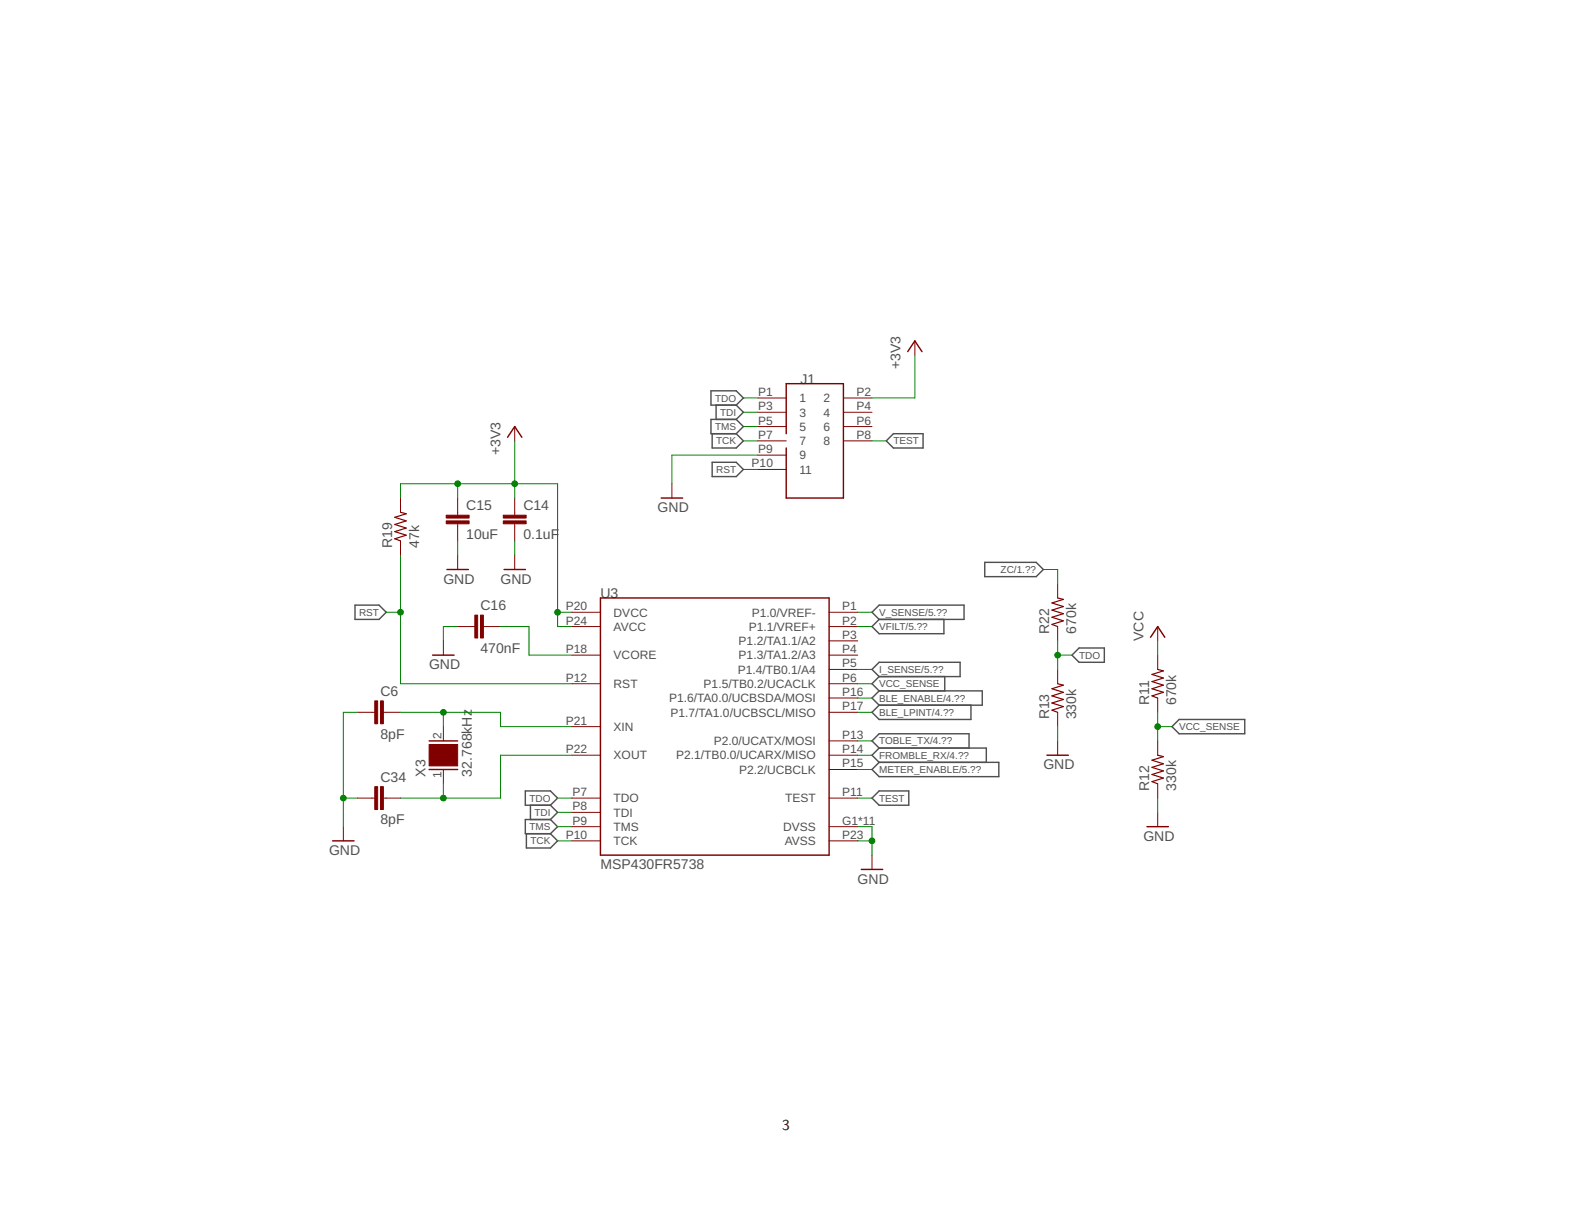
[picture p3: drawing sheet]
<svg xmlns="http://www.w3.org/2000/svg" width="279mm" height="216mm" viewBox="0 0 279 216" stroke-linecap="round" stroke-linejoin="round" font-family="sans-serif">
<g fill="none" stroke="#505050" stroke-width=".25">
<path d="M126.4 69.4h4.5l1.2 1.3-1.2 1.3h-4.5zM126.6 77.1v2.5h4.3l1.2-1.3-1.2-1.2M127.3 72v2.5M130.9 74.5h-4.5v2.6h4.5M130.9 72l1.2 1.3-1.2 1.2M130.9 74.5l1.2 1.3-1.2 1.3M158.8 77.1h5.3v2.5h-5.3l-1.3-1.3zM126.6 82.1h4.3l1.2 1.3-1.2 1.3h-4.3zM175 99.9h9.2l1.2 1.3-1.2 1.3h-9.2zM63.1 107.5h4.3l1.2 1.3-1.2 1.3h-4.3zM155 108.8l1.3-1.3h15v2.6h-15zM155 119l1.3-1.3h14.3v2.5h-14.3z"/>
<path d="M156.3 110.1l-1.3 1.2 1.3 1.3h11.5v-2.5M190.5 116.4l1.3-1.3h4.5v2.6h-4.5zM155 136.7l1.3-1.2h21.2v2.5h-21.2zM156.3 122.8l-1.3 1.2 1.3 1.3M156.3 122.8h18.3v2.5h-18.3M156.3 125.3l-1.3 1.3 1.3 1.2h16.3v-2.5M156.3 132.9l-1.3-1.2 1.3-1.3h15.9v2.5M156.3 120.2l-1.3 1.3 1.3 1.3M156.3 132.9l-1.3 1.3 1.3 1.3M156.3 132.9h19v2.6M167.9 120.2v2.6M208.3 129.1l1.3-1.3h11.6v2.6h-11.6z"/>
<path d="M93.4 140.5h4.4l1.3 1.3-1.3 1.3h-4.4zM93.6 148.1v2.6h4.2l1.3-1.3-1.3-1.3M94.3 143.1v2.5M97.8 145.6h-4.4v2.5h4.4M97.8 143.1l1.3 1.3-1.3 1.2M97.8 145.6l1.3 1.3-1.3 1.2M155 141.8l1.3-1.3h5.2v2.6h-5.2z"/>
</g>
<g fill="none" stroke="#800000" stroke-width=".18">
<path d="M91.5 75.8v2.5M134.7 75.8h5M134.7 78.3h5M134.7 73.3h5M134.7 70.7h5M149.9 75.8h5.1M149.9 78.3h5.1M149.9 73.3h5.1M149.9 70.7h5.1M162.6 60.6v2.5M71.2 88.5v2.5M71.2 96.1v2.6"/>
<path d="M81.3 88.5v3M81.3 93.1v3M81.3 98.7v2.5M91.5 88.5v3M91.5 93.1v3M91.5 98.7v2.5M119.4 86v2.5M134.7 80.9h5M134.7 83.4h5M78.8 113.9v2.5M81.3 111.3h3.1M85.9 111.3h3.1"/>
<path d="M101.6 111.3h5.1M101.6 116.4h5.1M101.6 108.8h5.1M147.4 111.3h5M147.4 116.4h5M147.4 108.8h5M147.4 113.9h5M147.4 119h5M188 103.7v2.6M188 111.3v2.6M188 119v2.5M205.8 111.3v2.6"/>
<path d="M205.8 116.4v2.6M63.6 126.6h3M68.1 126.6h3.1M78.8 129.1v2.6M78.8 136.7v2.6M101.6 121.5h5.1M101.6 129.1h5.1M101.6 134.2h5.1M147.4 121.5h5M147.4 134.2h5M147.4 124h5M147.4 126.6h5"/>
<path d="M147.4 131.7h5M147.4 136.7h5M188 126.6v2.5M188 131.7v2.5M205.8 124v2.6M205.8 131.7v2.5M205.8 139.3v2.5M61 146.9v2.5M63.6 141.8h3M68.1 141.8h3.1M101.6 141.8h5.1M101.6 144.4h5.1"/>
<path d="M101.6 146.9h5.1M101.6 149.4h5.1M147.4 141.8h5M147.4 146.9h5M147.4 149.4h5M155 152v2.5M205.8 144.4v2.5"/>
</g>
<g fill="none" stroke="#800000" stroke-width=".25">
<path d="M90.2 77.7l1.3-1.9 1.3 1.9M139.7 77.1v-8.9h10.2v20.3h-10.2v-8.9M161.3 62.5l1.3-1.9 1.3 1.9M117.5 88.5h3.8M76.9 116.4h3.8M79.4 101.2h3.8M89.6 101.2h3.8M106.7 106.3h40.7v45.7h-40.7zM204.5 113.2l1.3-1.9 1.2 1.9M76.3 136.7h5M76.3 131.7h5M186.1 134.2h3.8"/>
<path d="M59.1 149.4h3.8M153.1 154.5h3.8M203.9 146.9h3.8"/>
</g>
<g fill="#800000" stroke="#800000" stroke-width=".18">
<path d="M89.5 92.6h4v.5h-4z"/>
<path d="M89.5 91.5h4v.6h-4z"/>
<path d="M79.3 92.6h4.1v.5h-4.1z"/>
<path d="M79.3 91.5h4.1v.6h-4.1z"/>
<path d="M85.4 109.3h.5v4.1h-.5z"/>
<path d="M84.4 109.3h.5v4.1h-.5z"/>
<path d="M76.3 132.3h5v3.8h-5z"/>
<path d="M67.6 124.5h.5v4.1h-.5z"/>
<path d="M66.6 124.5h.5v4.1h-.5z"/>
<path d="M67.6 139.8h.5v4h-.5z"/>
<path d="M66.6 139.8h.5v4h-.5z"/>
</g>
<path d="M71.2 91l1 .3-2 .6 2 .7-2 .6 2 .6-2 .7 2 .6-2 .6 1 .4M188 106.3l1 .2-2 .6 2 .7-2 .6 2 .7-2 .6 2 .6-2 .7 1 .3M205.8 119l1 .2-2.1 .6 2.1 .7-2.1 .6 2.1 .7-2.1 .6 2.1 .6-2.1 .7 1.1 .3M188 121.5l1 .3-2 .6 2 .6-2 .7 2 .6-2 .6 2 .7-2 .6 1 .4M205.8 134.2l1 .3-2.1 .6 2.1 .6-2.1 .7 2.1 .6-2.1 .6 2.1 .7-2.1 .6 1.1 .4" fill="none" stroke="#800000" stroke-width=".21"/>
<g fill="none" stroke="#008000" stroke-width=".18">
<path d="M91.5 78.3v10.2M132.1 70.7h2.6M132.1 73.3h2.6M132.1 75.8h2.6M132.1 78.3h2.6M155 78.3h2.5M162.6 63.1v7.6h-7.6M71.2 88.5v-2.5h27.9v25.3h2.5M71.2 98.7v22.8h30.4M81.3 86v2.5M81.3 96.1v2.6M91.5 96.1v2.6"/>
<path d="M132.1 83.4h2.6M134.7 80.9h-15.3v5.1M68.6 108.8h2.6M81.3 111.3h-2.5v2.6M89 111.3h5v5.1h7.6M99.1 108.8h2.5M152.4 111.3h2.6M152.4 108.8h2.6M152.4 119h2.6M185.4 101.2h2.6v2.5M188 113.9v5.1M188 116.4h2.5"/>
<path d="M205.8 113.9v2.5M63.6 126.6h-2.6v20.3M71.2 126.6h17.8v2.5h12.6M78.8 126.6v2.5M78.8 139.3v2.5M101.6 134.2h-12.6v7.6h-17.8M152.4 126.6h2.6M152.4 121.5h2.6M152.4 124h2.6M152.4 136.7h2.6M152.4 134.2h2.6M152.4 131.7h2.6"/>
<path d="M188 129.1v2.6M205.8 126.6v5.1M205.8 129.1h2.5M61 141.8h2.6M99.1 146.9h2.5M99.1 149.4h2.5M99.1 141.8h2.5M99.1 144.4h2.5M152.4 146.9h2.6v5.1M152.4 149.4h2.6M152.4 141.8h2.6M205.8 141.8v2.6"/>
</g>
<g fill="#008000" stroke="#008000" stroke-width=".18">
<circle cx="155" cy="149.4" r=".51"/>
<circle cx="61" cy="141.8" r=".51"/>
<circle cx="91.5" cy="86" r=".51"/>
<circle cx="99.1" cy="108.8" r=".51"/>
<circle cx="81.3" cy="86" r=".51"/>
<circle cx="71.2" cy="108.8" r=".51"/>
<circle cx="188" cy="116.4" r=".51"/>
<circle cx="205.8" cy="129.1" r=".51"/>
<circle cx="78.8" cy="141.8" r=".51"/>
<circle cx="78.8" cy="126.6" r=".51"/>
</g>
<text font-size="2.7" x="139" y="200.9">3</text>
<g font-size="2.5" fill="#505050">
<text x="160.1" y="65.6" transform="rotate(-90 160.1 65.6)">+3V3</text>
<text x="142.3" y="68.2">J1</text>
<text x="89" y="80.9" transform="rotate(-90 89 80.9)">+3V3</text>
<text x="82.9" y="95.7">10uF</text>
<text x="82.9" y="90.7">C15</text>
<text x="93" y="95.7">0.1uF</text>
<text x="93" y="90.7">C14</text>
<text x="116.9" y="91">GND</text>
<text x="69.7" y="97.4" transform="rotate(-90 69.7 97.4)">R19</text>
<text x="74.5" y="97.4" transform="rotate(-90 74.5 97.4)">47k</text>
<text x="78.8" y="103.7">GND</text>
<text x="89" y="103.7">GND</text>
<text x="106.7" y="106.3">U3</text>
<text x="85.4" y="108.4">C16</text>
<text x="186.5" y="112.6" transform="rotate(-90 186.5 112.6)">R22</text>
<text x="191.3" y="112.6" transform="rotate(-90 191.3 112.6)">670k</text>
<text x="203.2" y="113.9" transform="rotate(-90 203.2 113.9)">VCC</text>
<text x="76.3" y="119">GND</text>
<text x="85.4" y="116">470nF</text>
<text x="67.6" y="123.7">C6</text>
<text x="204.3" y="125.3" transform="rotate(-90 204.3 125.3)">R11</text>
<text x="209.1" y="125.3" transform="rotate(-90 209.1 125.3)">670k</text>
<text x="67.6" y="131.3">8pF</text>
<text x="186.5" y="127.8" transform="rotate(-90 186.5 127.8)">R13</text>
<text x="191.3" y="127.8" transform="rotate(-90 191.3 127.8)">330k</text>
<text x="185.4" y="136.7">GND</text>
<text x="67.6" y="138.9">C34</text>
<text x="75.6" y="138" transform="rotate(-90 75.6 138)">X3</text>
<text x="83.9" y="138" transform="rotate(-90 83.9 138)">32.768kHz</text>
<text x="204.3" y="140.5" transform="rotate(-90 204.3 140.5)">R12</text>
<text x="209.1" y="140.5" transform="rotate(-90 209.1 140.5)">330k</text>
<text x="67.6" y="146.5">8pF</text>
<text x="203.2" y="149.4">GND</text>
<text x="58.5" y="152">GND</text>
<text x="106.7" y="154.5">MSP430FR5738</text>
<text x="152.4" y="157">GND</text>
</g>
<g font-size="2.1" fill="#505050">
<text x="134.8" y="70.4">P1</text>
<text x="142.1" y="71.5">1</text>
<text x="146.4" y="71.5">2</text>
<text x="152.2" y="70.4">P2</text>
<text x="134.8" y="75.4">P5</text>
<text x="134.8" y="78">P7</text>
<text x="134.8" y="72.9">P3</text>
<text x="142.1" y="76.6">5</text>
<text x="142.1" y="74">3</text>
<text x="146.4" y="74">4</text>
<text x="146.4" y="76.6">6</text>
<text x="152.2" y="72.9">P4</text>
<text x="152.2" y="75.4">P6</text>
<text x="152.2" y="78">P8</text>
<text x="133.6" y="83.1">P10</text>
<text x="134.8" y="80.5">P9</text>
<text x="142.1" y="79.1">7</text>
<text x="142.1" y="81.6">9</text>
<text x="146.4" y="79.1">8</text>
<text x="142.1" y="84.2">11</text>
<text x="100.6" y="111">P24</text>
<text x="100.6" y="108.5">P20</text>
<text x="109.1" y="112.1">AVCC</text>
<text x="109.1" y="109.6">DVCC</text>
<text x="133.1" y="112.1">P1.1/VREF+</text>
<text x="133.6" y="109.6">P1.0/VREF-</text>
<text x="149.7" y="108.5">P1</text>
<text x="149.7" y="111">P2</text>
<text x="149.7" y="113.5">P3</text>
<text x="100.6" y="116.1">P18</text>
<text x="109.1" y="117.2">VCORE</text>
<text x="131.1" y="119.7">P1.4/TB0.1/A4</text>
<text x="131.3" y="114.6">P1.2/TA1.1/A2</text>
<text x="131.3" y="117.2">P1.3/TA1.2/A3</text>
<text x="149.7" y="116.1">P4</text>
<text x="149.7" y="118.6">P5</text>
<text x="100.6" y="121.1">P12</text>
<text x="109.1" y="122.3">RST</text>
<text x="118.9" y="124.8">P1.6/TA0.0/UCBSDA/MOSI</text>
<text x="125.1" y="122.3">P1.5/TB0.2/UCACLK</text>
<text x="149.7" y="121.1">P6</text>
<text x="149.7" y="123.7">P16</text>
<text x="78.4" y="131.3" transform="rotate(-90 78.4 131.3)">2</text>
<text x="100.6" y="128.8">P21</text>
<text x="109.1" y="129.9">XIN</text>
<text x="119.2" y="127.3">P1.7/TA1.0/UCBSCL/MISO</text>
<text x="149.7" y="126.2">P17</text>
<text x="149.7" y="131.3">P13</text>
<text x="100.6" y="133.8">P22</text>
<text x="109.1" y="135">XOUT</text>
<text x="120.2" y="135">P2.1/TB0.0/UCARX/MISO</text>
<text x="126.9" y="132.4">P2.0/UCATX/MOSI</text>
<text x="131.4" y="137.5">P2.2/UCBCLK</text>
<text x="149.7" y="133.8">P14</text>
<text x="149.7" y="136.4">P15</text>
<text x="78.4" y="138.3" transform="rotate(-90 78.4 138.3)">1</text>
<text x="101.8" y="141.5">P7</text>
<text x="101.8" y="144">P8</text>
<text x="109.1" y="142.6">TDO</text>
<text x="139.6" y="142.6">TEST</text>
<text x="149.7" y="141.5">P11</text>
<text x="100.6" y="149.1">P10</text>
<text x="101.8" y="146.5">P9</text>
<text x="109.1" y="145.1">TDI</text>
<text x="109.1" y="147.6">TMS</text>
<text x="139.2" y="147.6">DVSS</text>
<text x="149.7" y="149.1">P23</text>
<text x="149.7" y="146.5">G1*11</text>
<text x="109.1" y="150.2">TCK</text>
<text x="139.5" y="150.2">AVSS</text>
</g>
<g font-size="1.8" fill="#505050">
<text x="127.1" y="71.4">TDO</text>
<text x="127.1" y="76.4">TMS</text>
<text x="128" y="73.9">TDI</text>
<text x="127.3" y="79">TCK</text>
<text x="158.8" y="79">TEST</text>
<text x="127.3" y="84.1">RST</text>
<text x="177.8" y="101.8">ZC/1.??</text>
<text x="63.8" y="109.4">RST</text>
<text x="156.2" y="109.4">V_SENSE/5.??</text>
<text x="156.2" y="112">VFILT/5.??</text>
<text x="156.2" y="119.6">I_SENSE/5.??</text>
<text x="191.8" y="117.1">TDO</text>
<text x="156.2" y="124.7">BLE_ENABLE/4.??</text>
<text x="156.2" y="122.1">VCC_SENSE</text>
<text x="156.2" y="127.2">BLE_LPINT/4.??</text>
<text x="209.6" y="129.8">VCC_SENSE</text>
<text x="156.2" y="137.4">METER_ENABLE/5.??</text>
<text x="156.2" y="134.8">FROMBLE_RX/4.??</text>
<text x="156.2" y="132.3">TOBLE_TX/4.??</text>
<text x="94.1" y="142.4">TDO</text>
<text x="156.2" y="142.4">TEST</text>
<text x="94.1" y="147.5">TMS</text>
<text x="95" y="145">TDI</text>
<text x="94.3" y="150.1">TCK</text>
</g>
</svg>
